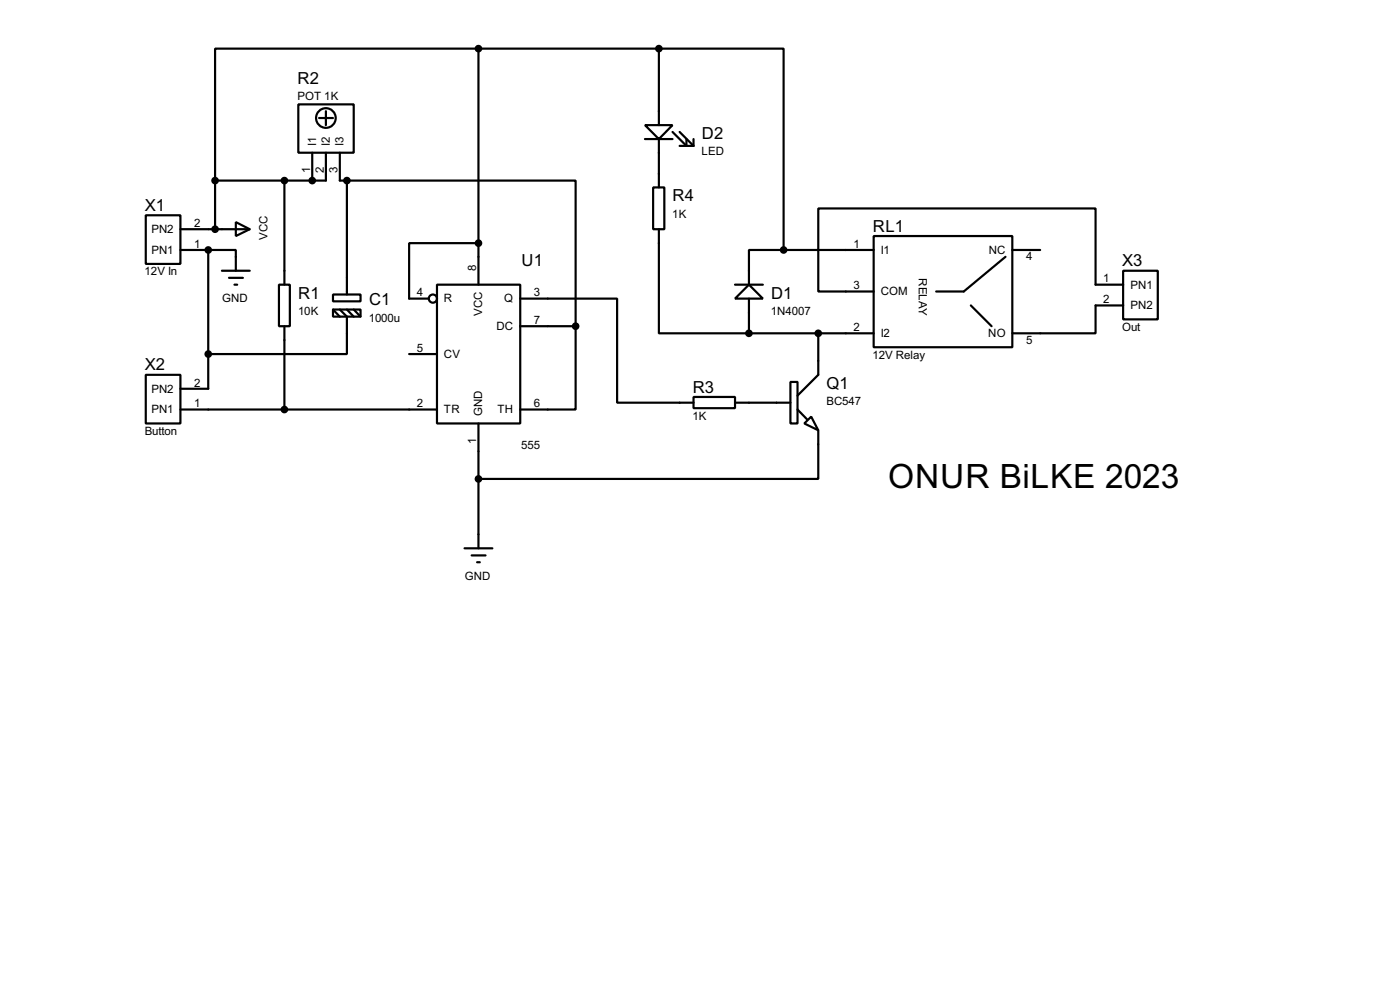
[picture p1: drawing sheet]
<svg xmlns="http://www.w3.org/2000/svg" width="256mm" height="180mm" viewBox="0 0 256 180" stroke-linecap="round" stroke-linejoin="round" font-family="sans-serif">
<g fill="none" stroke="#000" stroke-width=".4">
<path d="M54.7 19.1h10.1v8.9h-10.1zM87.7 8.9h-48.3v24.2M87.7 8.9v43.2M87.7 8.9h33M120.7 8.9h22.9v36.9M120.7 8.9v14M26.7 39.4h6.4v8.9h-6.4zM39.4 33.1v8.9M52.1 33.1v19M57.2 28v5.1M58.5 21.6h2.5M59.7 28v5.1h-20.3"/>
<path d="M59.7 20.4v2.5M62.3 28v5.1h1.3M63.6 33.1h41.9v26.6M63.6 33.1v20.8M118.2 22.9h5l-2.5 2.6zM118.2 25.5h5M119.7 34.3h2v7.7h-2zM120.7 25.5v8.8M123.2 24.2l2.6 2.5v-1.2M124.5 24.2l2.6 2.5M124.5 26.7h2.6M127.1 25.5v1.2"/>
<path d="M33.1 42h12.7M33.1 45.8h5.1M38.2 45.8h5v3.8M38.2 45.8v25.4h-5.1M40.7 49.6h5.1M42 50.9h2.5M43 52.1h.5M43.2 40.7l2.6 1.3-2.6 1.2zM51.1 52.1h2v7.6h-2zM52.1 59.7v15.3M61 53.9h5.1v1.3h-5.1zM61 56.7h5.1v1.3h-5.1z"/>
<path d="M61 56.7l1.3 1.3M62.3 56.7l1.3 1.3v6.8h-25.4M63.6 56.7l1.2 1.3M64.8 56.7l1.3 1.3M80.1 52.1h15.2v25.4h-15.2zM87.7 44.5h-12.7v10.2h3.5M95.3 54.7h17.8v19h14M95.3 59.7h10.2M105.5 59.7v15.3h-10.2M120.7 42v19h16.5M134.7 52.1h5.1M137.2 52.1l2.6 2.6h-5.1z"/>
<path d="M137.2 54.7v6.3M143.6 45.8h-6.4v6.3M143.6 45.8h16.5M160.1 43.2h25.4v20.4h-25.4zM177.9 55.9l3.8 3.8M184.2 47l-7.6 6.4h-5.1M185.5 45.8h5.1M205.8 49.6h6.3v8.9h-6.3zM205.8 52.1h-5.1v-13.9h-50.8v15.2h10.2M205.8 55.9h-5.1v5.1h-15.2M26.7 68.6h6.4v8.9h-6.4zM33.1 75h47"/>
<path d="M75 64.8h5.1M87.7 77.5v22.9M127.1 72.7h7.6v2h-7.6zM134.7 73.7h10.1M137.2 61h22.9M144.8 69.9h1.3v7.6h-1.3zM146.1 75l1.8 1.8M147.4 77.5l1.2-1.2 1.3 2.5zM149.9 78.8v8.9h-62.2M149.9 61v7.6l-3.8 3.8M85.1 100.4h5.1M86.4 101.7h2.6"/>
<path d="M87.4 102.9h.5"/>
<circle cx="59.7" cy="21.6" r="1.8"/>
<circle cx="79.3" cy="54.7" r=".75"/>
</g>
<g fill="#000">
<circle cx="57.2" cy="33.1" r=".2"/>
<circle cx="38.2" cy="45.8" r=".2"/>
</g>
<g fill="#000" stroke="#000" stroke-width=".4">
<circle cx="87.6" cy="8.9" r=".5"/>
<circle cx="120.7" cy="8.9" r=".5"/>
<circle cx="39.4" cy="33.1" r=".5"/>
<circle cx="52.1" cy="33.1" r=".5"/>
<circle cx="57.2" cy="33.1" r=".5"/>
<circle cx="63.5" cy="33.1" r=".5"/>
<circle cx="38.1" cy="45.8" r=".5"/>
<circle cx="39.4" cy="42" r=".5"/>
<circle cx="87.6" cy="44.5" r=".5"/>
<circle cx="105.4" cy="59.7" r=".5"/>
<circle cx="143.5" cy="45.8" r=".5"/>
<circle cx="38.1" cy="64.8" r=".5"/>
<circle cx="52.1" cy="75" r=".5"/>
<circle cx="137.2" cy="61" r=".5"/>
<circle cx="149.9" cy="61" r=".5"/>
<circle cx="87.6" cy="87.7" r=".5"/>
</g>
<text font-size="6.9" x="162.7" y="89.4">ONUR BiLKE 2023</text>
<g font-size="3.4">
<text x="54.5" y="15.3">R2</text>
<text x="128.6" y="25.4">D2</text>
<text x="26.6" y="38.6">X1</text>
<text x="123.2" y="36.9">R4</text>
<text x="159.9" y="42.4">RL1</text>
<text x="95.6" y="48.7">U1</text>
<text x="205.6" y="48.7">X3</text>
<text x="54.7" y="54.7">R1</text>
<text x="67.6" y="55.9">C1</text>
<text x="141.3" y="54.7">D1</text>
<text x="26.6" y="67.8">X2</text>
<text x="126.9" y="71.9">R3</text>
<text x="151.4" y="71.2">Q1</text>
</g>
<g font-size="2.4">
<text x="54.5" y="18.3">POT 1K</text>
<text x="57.9" y="26.7" transform="rotate(-90 57.9 26.7)">I1</text>
<text x="60.4" y="26.7" transform="rotate(-90 60.4 26.7)">I2</text>
<text x="63" y="26.7" transform="rotate(-90 63 26.7)">I3</text>
<text x="128.5" y="28.4">LED</text>
<text x="56.8" y="31.7" transform="rotate(-90 56.8 31.7)">1</text>
<text x="59.3" y="31.7" transform="rotate(-90 59.3 31.7)">2</text>
<text x="61.9" y="31.7" transform="rotate(-90 61.9 31.7)">3</text>
<text x="35.6" y="41.6">2</text>
<text x="123.2" y="39.9">1K</text>
<text x="27.7" y="46.5">PN1</text>
<text x="27.7" y="42.7">PN2</text>
<text x="35.6" y="45.4">1</text>
<text x="49" y="43.9" transform="rotate(-90 49 43.9)">VCC</text>
<text x="156.4" y="45.4">1</text>
<text x="161.3" y="46.5">I1</text>
<text x="181.1" y="46.5">NC</text>
<text x="188" y="47.6">4</text>
<text x="26.5" y="50.4">12V In</text>
<text x="87.3" y="49.6" transform="rotate(-90 87.3 49.6)">8</text>
<text x="156.4" y="52.9">3</text>
<text x="168.3" y="50.9" transform="rotate(90 168.3 50.9)">RELAY</text>
<text x="202.1" y="51.7">1</text>
<text x="207.1" y="52.8">PN1</text>
<text x="40.7" y="55.4">GND</text>
<text x="54.6" y="57.6">10K</text>
<text x="67.6" y="58.9">1000u</text>
<text x="76.4" y="54.3">4</text>
<text x="81.3" y="55.4">R</text>
<text x="88.4" y="57.8" transform="rotate(-90 88.4 57.8)">VCC</text>
<text x="92.4" y="55.4">Q</text>
<text x="97.8" y="59.3">7</text>
<text x="97.8" y="54.3">3</text>
<text x="141.2" y="57.6">1N4007</text>
<text x="161.3" y="54">COM</text>
<text x="202.1" y="55.5">2</text>
<text x="207.1" y="56.6">PN2</text>
<text x="76.4" y="64.4">5</text>
<text x="81.3" y="65.5">CV</text>
<text x="90.9" y="60.4">DC</text>
<text x="156.4" y="60.6">2</text>
<text x="159.9" y="65.6">12V Relay</text>
<text x="161.3" y="61.7">I2</text>
<text x="181" y="61.7">NO</text>
<text x="188" y="62.9">5</text>
<text x="205.6" y="60.6">Out</text>
<text x="27.7" y="71.9">PN2</text>
<text x="35.6" y="70.8">2</text>
<text x="27.7" y="75.7">PN1</text>
<text x="35.6" y="74.6">1</text>
<text x="76.4" y="74.6">2</text>
<text x="81.3" y="75.7">TR</text>
<text x="88.4" y="76.2" transform="rotate(-90 88.4 76.2)">GND</text>
<text x="91.1" y="75.7">TH</text>
<text x="97.8" y="74.6">6</text>
<text x="126.9" y="76.8">1K</text>
<text x="151.4" y="74.1">BC547</text>
<text x="26.5" y="79.6">Button</text>
<text x="87.3" y="81.2" transform="rotate(-90 87.3 81.2)">1</text>
<text x="95.5" y="82.2">555</text>
<text x="85.1" y="106.2">GND</text>
</g>
</svg>
